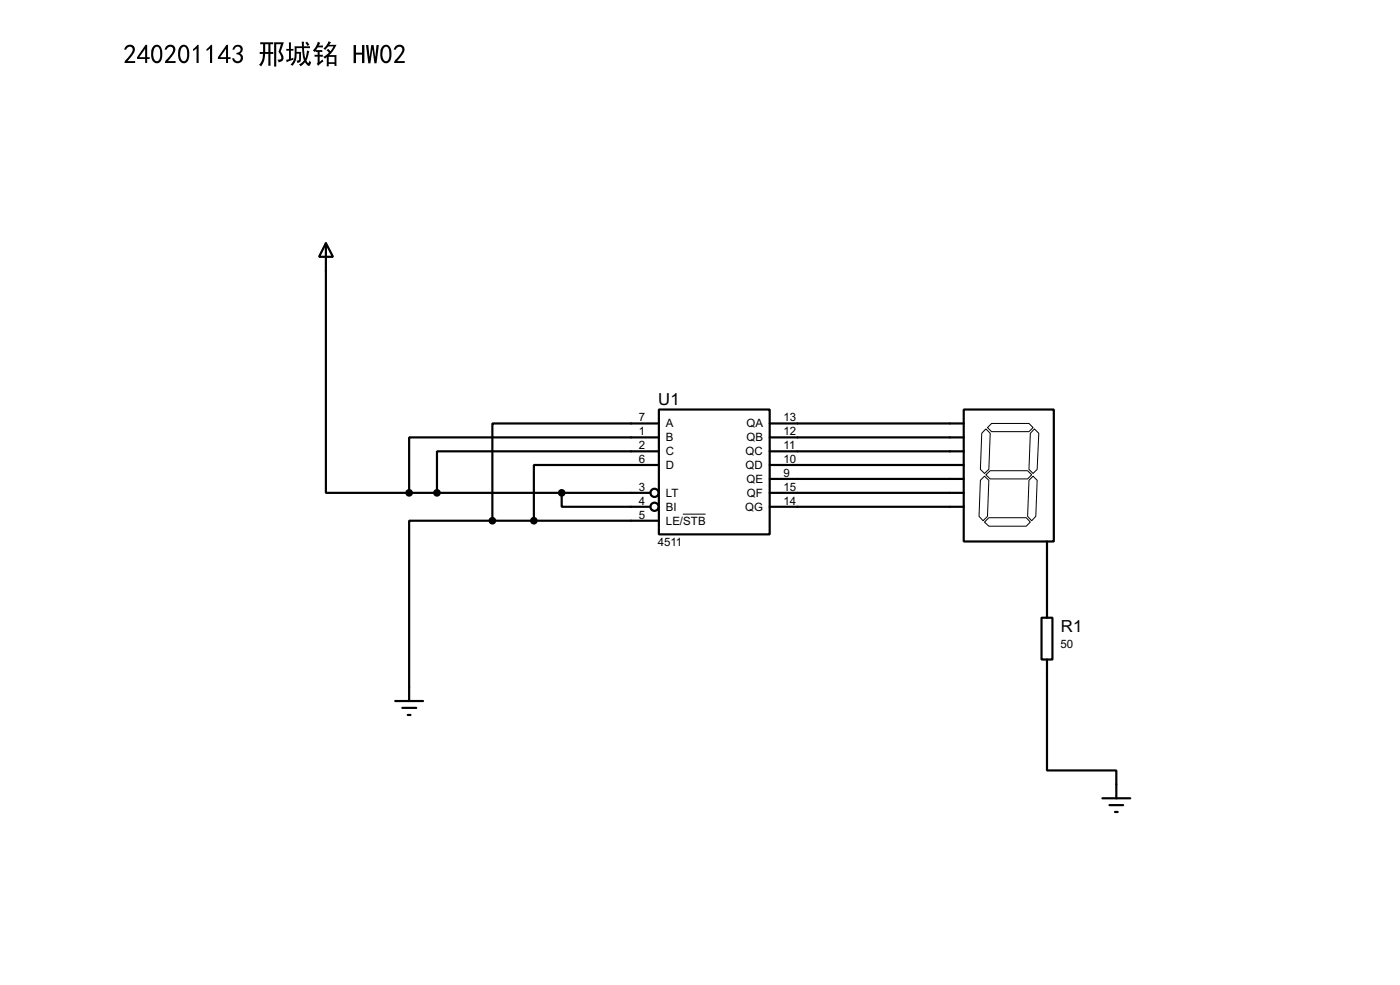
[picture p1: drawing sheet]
<svg xmlns="http://www.w3.org/2000/svg" width="256mm" height="180mm" viewBox="0 0 256 180" stroke-linecap="round" stroke-linejoin="round" font-family="sans-serif">
<g fill="none" stroke="#000" stroke-width=".4">
<path d="M59.7 44.5l1.3 2.5h-2.5zM59.7 44.5v45.7h15.3M120.7 75h20.3v22.8h-20.3zM120.7 77.5h-30.5v17.8M141 77.5h35.6M176.6 75h16.5v24.1h-16.5zM75 90.2h44.2M90.2 95.3h-15.2v33M90.2 95.3h30.5M102.9 90.2v2.6h16.3M120.7 85.1h-22.9v10.2M120.7 80.1h-45.7v10.1"/>
<path d="M120.7 82.6h-40.6v7.6M141 80.1h35.6M141 82.6h35.6M141 85.1h35.6M141 87.7h35.6M141 90.2h35.6M141 92.8h35.6M191.8 99.1v14M190.8 113.1h2v7.6h-2zM72.4 128.3h5.1M73.7 129.6h2.6M74.7 130.9h.5"/>
<path d="M191.8 120.7v20.3h12.7v5.1M202 146.1h5.1M203.3 147.4h2.5M204.3 148.6h.5"/>
<circle cx="119.9" cy="92.8" r=".75"/>
<circle cx="119.9" cy="90.2" r=".75"/>
</g>
<path d="M180.6 78.5l.8 .8-.2 6.6-.8 .8-.8-.8 .3-6.6zM180.9 78.3l.8-.8h6.8l.8 .8-.8 .7h-6.8zM189.5 78.5l.8 .8-.3 6.6-.7 .8-.8-.8 .3-6.6zM125.1 94.1h4.2M179.6 87.9l.8-.7 .8 .7-.3 6.6-.8 .8-.7-.8zM180.4 95.6l.8-.8h6.8l.8 .8-.8 .7h-6.8zM180.6 86.9l.8-.7h6.9l.7 .7-.7 .8h-6.9zM189.3 87.2l.7 .7-.2 6.6-.8 .8-.7-.8 .2-6.6z" fill="none" stroke="#000" stroke-width=".18"/>
<g fill="#000" stroke="#000" stroke-width=".4">
<circle cx="74.9" cy="90.2" r=".5"/>
<circle cx="80" cy="90.2" r=".5"/>
<circle cx="90.2" cy="95.3" r=".5"/>
<circle cx="97.8" cy="95.3" r=".5"/>
<circle cx="102.9" cy="90.2" r=".5"/>
</g>
<path d="M23.1 8.4a.97 .97 0 0 1 1.4 .1 .97 .97 0 0 1-.1 1.4l-1 1.3h1.4v.3h-2l.3-.6a3.6 3.6 0 0 0 1.2-1.9 .62 .62 0 0 0-.7-.4 .62 .62 0 0 0-.5 .5h-.4zM26.7 8.2h.3v2.3h.4v.3h-.4v.7h-.4v-.7h-1.5v-.3zM26.6 8.9l-1.1 1.6h1.1zM28 8.5a.92 .92 0 0 1 1.1-.2 .92 .92 0 0 1 .6 .9 2.25 2.25 0 0 1-.7 2.3 1.2 1.2 0 0 1-1.3-1.5 2.05 2.05 0 0 1 .3-1.5zM28.5 8.6a1.97 1.97 0 0 0 .1 2.6 .85 .85 0 0 0 .7-1.2 1.36 1.36 0 0 0-.5-1.5zM30.5 8.4a.97 .97 0 0 1 1.4 .1 .97 .97 0 0 1-.1 1.4l-1 1.3h1.4v.3h-2l.3-.6a3.6 3.6 0 0 0 1.2-1.9 .62 .62 0 0 0-.6-.4 .62 .62 0 0 0-.6 .5h-.4zM33 8.5a.92 .92 0 0 1 1-.2 .92 .92 0 0 1 .6 .9 2.25 2.25 0 0 1-.6 2.3 1.2 1.2 0 0 1-1.4-1.5 2.05 2.05 0 0 1 .4-1.5zM33.4 8.6a1.97 1.97 0 0 0 .1 2.6 .85 .85 0 0 0 .8-1.2 1.36 1.36 0 0 0-.6-1.5zM35.4 9l.8-.8h.2v3.3h-.4v-2.6l-.6 .4zM37.8 9l.8-.8h.3v3.3h-.4v-2.6l-.7 .4zM41.5 8.2h.3v2.3h.4v.3h-.4v.7h-.4v-.7h-1.5v-.3zM41.4 8.9l-1.1 1.6h1.1zM42.9 8.5a.88 .88 0 0 1 1.3-.1 .88 .88 0 0 1-.2 1.4 .98 .98 0 0 1 0 1.7 .98 .98 0 0 1-1.5-.8l.4-.1a.65 .65 0 0 0 .7 .6 .65 .65 0 0 0 .5-.8 .65 .65 0 0 0-.8-.5v-.2a.59 .59 0 0 0 .8-.5 .59 .59 0 0 0-.5-.7 .59 .59 0 0 0-.7 .6h-.3zM47.7 7.7h2.4v.4h-.6v1.4h.6v.4h-.6l.1 2.1h-.5l.1-2.1h-.6a3.6 3.6 0 0 1-.8 2.2l-.4-.2a2.6 2.6 0 0 0 .8-2h-.6v-.4h.6v-1.4h-.5zM50.2 7.7h1.8l-.3 1a.81 .81 0 0 0 .1 1.3 .87 .87 0 0 1 .1 .9 .87 .87 0 0 1-.8 .5l-.3-.5 .7-.1-.2-.8a.64 .64 0 0 1-.1-1l.3-.9h-.9v4.1h-.4zM48.6 8.1v1.4h.6v-1.4zM54 8.5h1.3v-.9h.4v.9h1.1v.3h-1.1l.2 1.9 .3-1.5 .5 .2-.6 1.7 .4 .4 .1-.4 .2 .2a.45 .45 0 0 1-.1 .7 .45 .45 0 0 1-.7-.4l-.1-.2-.8 .7-.3-.3 .2-.1a.94 .94 0 0 0 .5-1.5l-.2-1.4h-1v.7h.9l-.1 1.6-.2 .3-.4 .1-.2-.4 .5-.2v-1.1h-.5a2.96 2.96 0 0 1-.7 2.2l-.4-.2a3.6 3.6 0 0 0 .8-3.1zM52.9 7.8h.4v1.2l.5-.1v.4h-.5v1.4l.5-.1-.1 .3-1.2 .5-.1-.5 .5-.1v-1.5h-.5v-.4l.5 .1zM55.9 7.8l.3-.2 .5 .6-.4 .2zM60.2 7.6l.4 .1-.3 .5h1.3l-.7 1.2-.6 .7h1.3v2h-.3v-.4h-1.1v.4h-.3v-1.7l-.4 .3-.3-.3 1.1-.7-.5-.5 .2-.1 .1-.2 .4 .5 .6-.9h-1l-.5 .7-.3-.3 .5-.6zM58.2 7.6l.5 .2-.3 .5h.8v.4h-.6a.62 .62 0 0 0-.7 .5h1.1v.3h-.4v.5h.5v.4h-.5v.9l.5-.4 .2 .4-1 .7-.3-.3 .2-.3v-1h-.6v-.4h.6v-.5h-.4v-.2l-.2 .2-.3-.3 .6-.7zM60.2 10.4v1h1.1v-1zM64.8 8.2h.4v1.4h1.1v-1.4h.5v3.3h-.5v-1.5h-1.1v1.5h-.4zM67 8.2h.5l.2 2.1 .3-2.1h.4l.3 2.1 .3-2.1h.4l-.4 3.4h-.4l-.4-2.5-.3 2.5h-.4zM70 8.5a.92 .92 0 0 1 1.1-.2 .92 .92 0 0 1 .6 .9 2.25 2.25 0 0 1-.7 2.3 1.2 1.2 0 0 1-1.3-1.5 2.05 2.05 0 0 1 .3-1.5zM70.4 8.6a1.97 1.97 0 0 0 .2 2.6 .85 .85 0 0 0 .7-1.2 1.36 1.36 0 0 0-.6-1.5zM72.5 8.4a.97 .97 0 0 1 1.4 .1 .97 .97 0 0 1-.1 1.4l-1 1.3h1.3v.3h-1.9l.3-.6a3.6 3.6 0 0 0 1.2-1.9 .62 .62 0 0 0-.7-.4 .62 .62 0 0 0-.5 .5h-.4z" fill="#000"/>
<g font-size="3.4">
<text x="120.6" y="74.1">U1</text>
<text x="194.4" y="115.6">R1</text>
</g>
<g font-size="2.4">
<text x="117" y="77.1">7</text>
<text x="143.6" y="77.1">13</text>
<text x="117" y="79.7">1</text>
<text x="117" y="82.2">2</text>
<text x="122" y="78.2">A</text>
<text x="122" y="80.8">B</text>
<text x="122" y="83.3">C</text>
<text x="136.6" y="83.3">QC</text>
<text x="136.7" y="78.2">QA</text>
<text x="136.7" y="80.8">QB</text>
<text x="143.6" y="79.7">12</text>
<text x="143.6" y="82.2">11</text>
<text x="117" y="84.7">6</text>
<text x="117" y="89.8">3</text>
<text x="122" y="85.8">D</text>
<text x="136.6" y="85.8">QD</text>
<text x="136.7" y="88.4">QE</text>
<text x="143.6" y="84.7">10</text>
<text x="143.6" y="87.3">9</text>
<text x="143.6" y="89.8">15</text>
<text x="117" y="92.4">4</text>
<text x="117" y="94.9">5</text>
<text x="122" y="90.9">LT</text>
<text x="122" y="93.5">BI</text>
<text x="136.5" y="93.5">QG</text>
<text x="136.8" y="90.9">QF</text>
<text x="143.6" y="92.4">14</text>
<text x="120.5" y="99.9">4511</text>
<text x="122" y="96">LE/STB</text>
<text x="194.3" y="118.6">50</text>
</g>
</svg>
